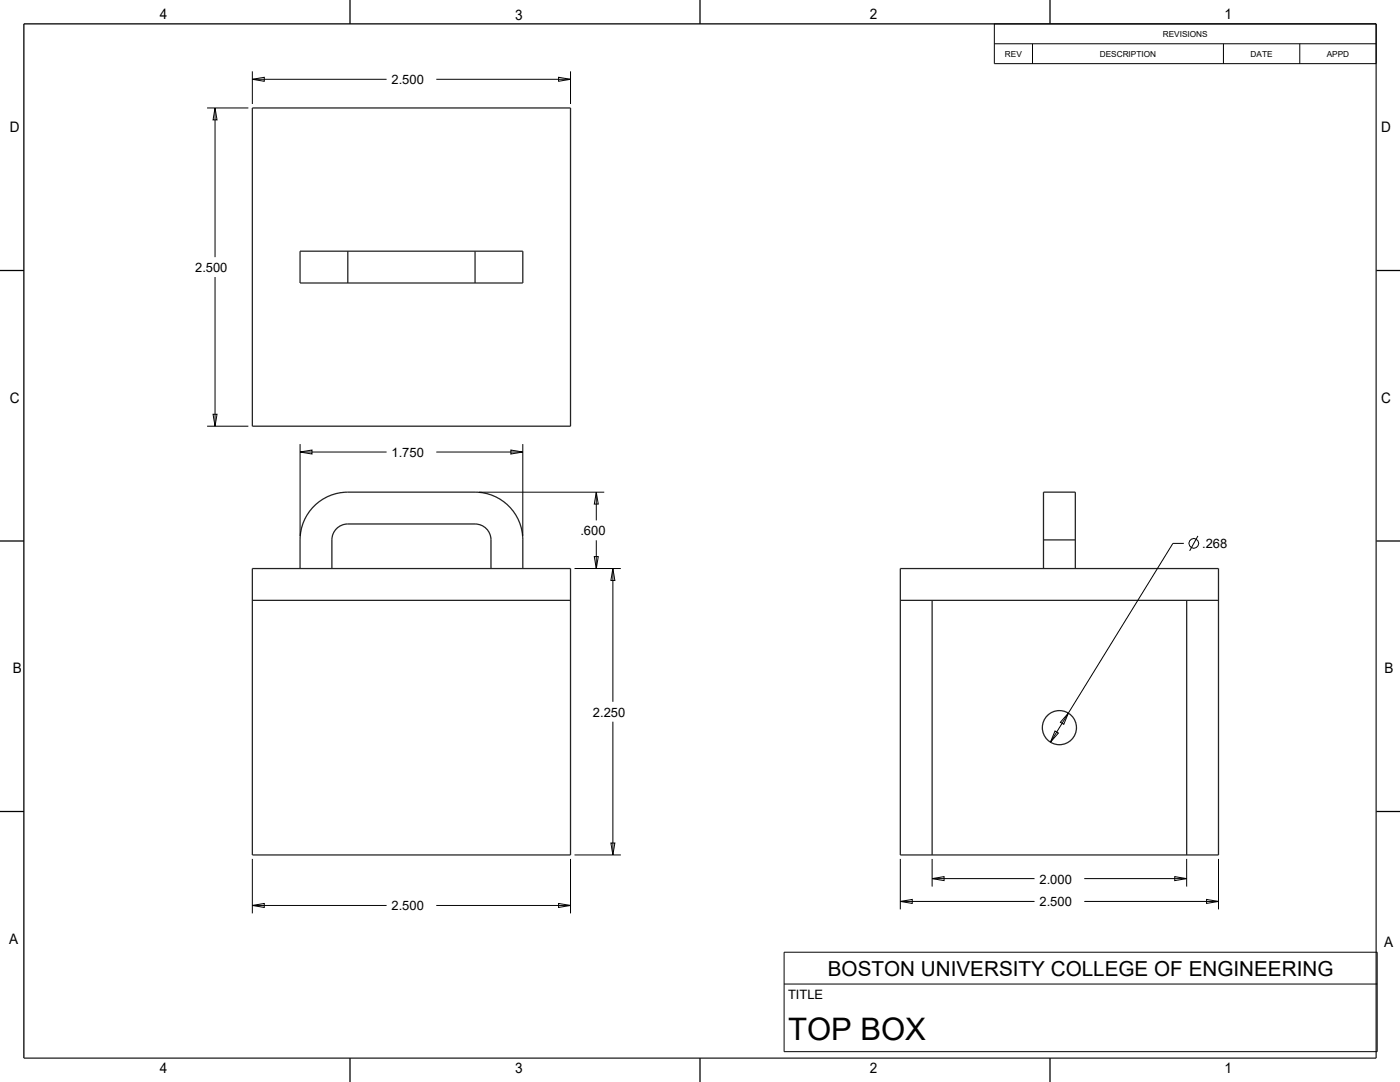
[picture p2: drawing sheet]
<svg xmlns="http://www.w3.org/2000/svg" width="559mm" height="432mm" viewBox="0 0 559 432" stroke-linecap="round" stroke-linejoin="round" font-family="sans-serif">
<g fill="none" stroke="#000" stroke-width=".4">
<path d="M396.9 9.5h152.4v15.9h-152.4zM396.9 17.5h152.4M412.1 17.5v7.9M488.3 17.5v7.9M518.8 17.5v7.9M100.7 31.6l4.8-.7v1.5zM100.7 28.5v13M100.7 31.6h53.6M174.1 31.6h53.6M223 30.9l4.7 .7-4.7 .8zM227.7 28.5v13M82.7 43.1h16.4"/>
<path d="M85.8 43.1l.8 4.8h-1.6zM85.8 43.1v59.5M85.8 110.6v59.5M82.7 170.1h16.4M85 165.3h1.6l-.8 4.8zM119.8 177.2v36.7M203.9 179.6l4.8 .8-4.8 .8zM208.7 177.2v36.7M119.8 180.4l4.7-.8v1.6zM119.8 180.4h34.5M174.1 180.4h34.6M191.2 196.4h50"/>
<path d="M238 196.4l.8 4.8h-1.6zM238 196.4v11.3M238 215.6v11.3M472.5 216.8h-4.3l-48.9 79.4M478.1 213.9l-3.3 5.9M229.3 226.9h18.5M237.2 222.1h1.6l-.8 4.8zM244.6 226.9l.8 4.8h-1.6zM244.6 226.9v53.2M244.6 288v53.2M421.1 291.7l1.4 .8-3.2 3.7zM426.4 284.6l-1.8 4.5-1.3-.9z"/>
<path d="M243.8 336.4h1.6l-.8 4.8zM100.7 342.8v21.7M227.7 342.8v21.7M229.3 341.2h18.5M359.4 359.7l4.7-.7v1.5zM359.4 359.7h53.5M359.4 342.8v20.1M372.1 350.6l4.7-.8v1.6zM372.1 350.6h40.8M372.1 342.8v11M432.8 359.7h53.6M432.8 350.6h40.9"/>
<path d="M468.9 349.8l4.8 .8-4.8 .8zM473.7 342.8v11M481.6 359l4.8 .7-4.8 .8zM486.4 342.8v20.1M100.7 361.3l4.8-.7v1.5zM100.7 361.3h53.6M174.1 361.3h53.6M223 360.6l4.7 .7-4.7 .8zM313 380h236.7v39.7h-236.7zM313 392.7h236.7"/>
<circle cx="476.5" cy="216.8" r="1.95"/>
</g>
<g fill="none" stroke="#000" stroke-width=".51">
<path d="M139.7 0v9.5M279.4 0v9.5M419.1 0v9.5M549.3 9.5h-539.8v412.8M0 107.9h9.5M549.3 107.9h9.5M0 215.9h9.5M549.3 215.9h9.5M0 323.8h9.5M549.3 323.8h9.5M139.7 422.3v9.5M279.4 422.3v9.5"/>
<path d="M419.1 422.3v9.5"/>
</g>
<g fill="none" stroke="#222226" stroke-width=".51">
<path d="M549.3 9.5v412.8h-539.8M100.7 43.1h127v127h-127zM119.8 100.2h88.9v12.7h-88.9zM138.8 100.2v12.7M189.6 100.2v12.7M416.5 215.5h12.7M100.7 226.9h127v114.3h-127zM100.7 239.6h127M119.8 226.9v-11.4a19.1 19.1 0 0 1 19-19.1h50.8a19 19 0 0 1 19.1 19.1v11.4M132.5 226.9v-11.4a6.4 6.4 0 0 1 6.3-6.4h50.8a6.3 6.3 0 0 1 6.4 6.4v11.4M359.4 226.9h127v114.3h-127zM359.4 239.6h127"/>
<path d="M372.1 239.6v101.6M416.5 226.9v-30.5h12.7v30.5M473.7 239.6v101.6"/>
<circle cx="422.9" cy="290.4" r="6.8"/>
</g>
<text font-size="12.4" x="314.6" y="414.9">TOP BOX</text>
<text font-size="8.3" x="330.4" y="389.5">BOSTON UNIVERSITY COLLEGE OF ENGINEERING</text>
<g font-size="5.8">
<text x="63.8" y="7.7">4</text>
<text x="205.6" y="7.9">3</text>
<text x="347.2" y="7.7">2</text>
<text x="488.8" y="7.7">1</text>
<text x="3.9" y="52.6">D</text>
<text x="551.2" y="52.6">D</text>
<text x="3.9" y="160.7">C</text>
<text x="551.3" y="160.7">C</text>
<text x="5.2" y="268.8">B</text>
<text x="552.6" y="268.8">B</text>
<text x="3.7" y="376.6">A</text>
<text x="552.5" y="378">A</text>
<text x="63.8" y="428">4</text>
<text x="205.6" y="428.3">3</text>
<text x="347.2" y="428.1">2</text>
<text x="488.8" y="428.1">1</text>
</g>
<g font-size="5.2">
<text x="156.3" y="33.6">2.500</text>
<text x="77.9" y="108.6">2.500</text>
<text x="156.3" y="182.4">1.750</text>
<text x="231.7" y="213.6">.600</text>
<text x="479.8" y="218.8">.268</text>
<text x="236.7" y="286">2.250</text>
<text x="414.9" y="352.6">2.000</text>
<text x="156.3" y="363.3">2.500</text>
<text x="414.9" y="361.7">2.500</text>
<text x="314.6" y="398.7">TITLE</text>
</g>
<g font-size="3.3">
<text x="464.1" y="14.8">REVISIONS</text>
<text x="401.1" y="22.7">REV</text>
<text x="438.9" y="22.7">DESCRIPTION</text>
<text x="499.2" y="22.7">DATE</text>
<text x="529.5" y="22.7">APPD</text>
</g>
</svg>
